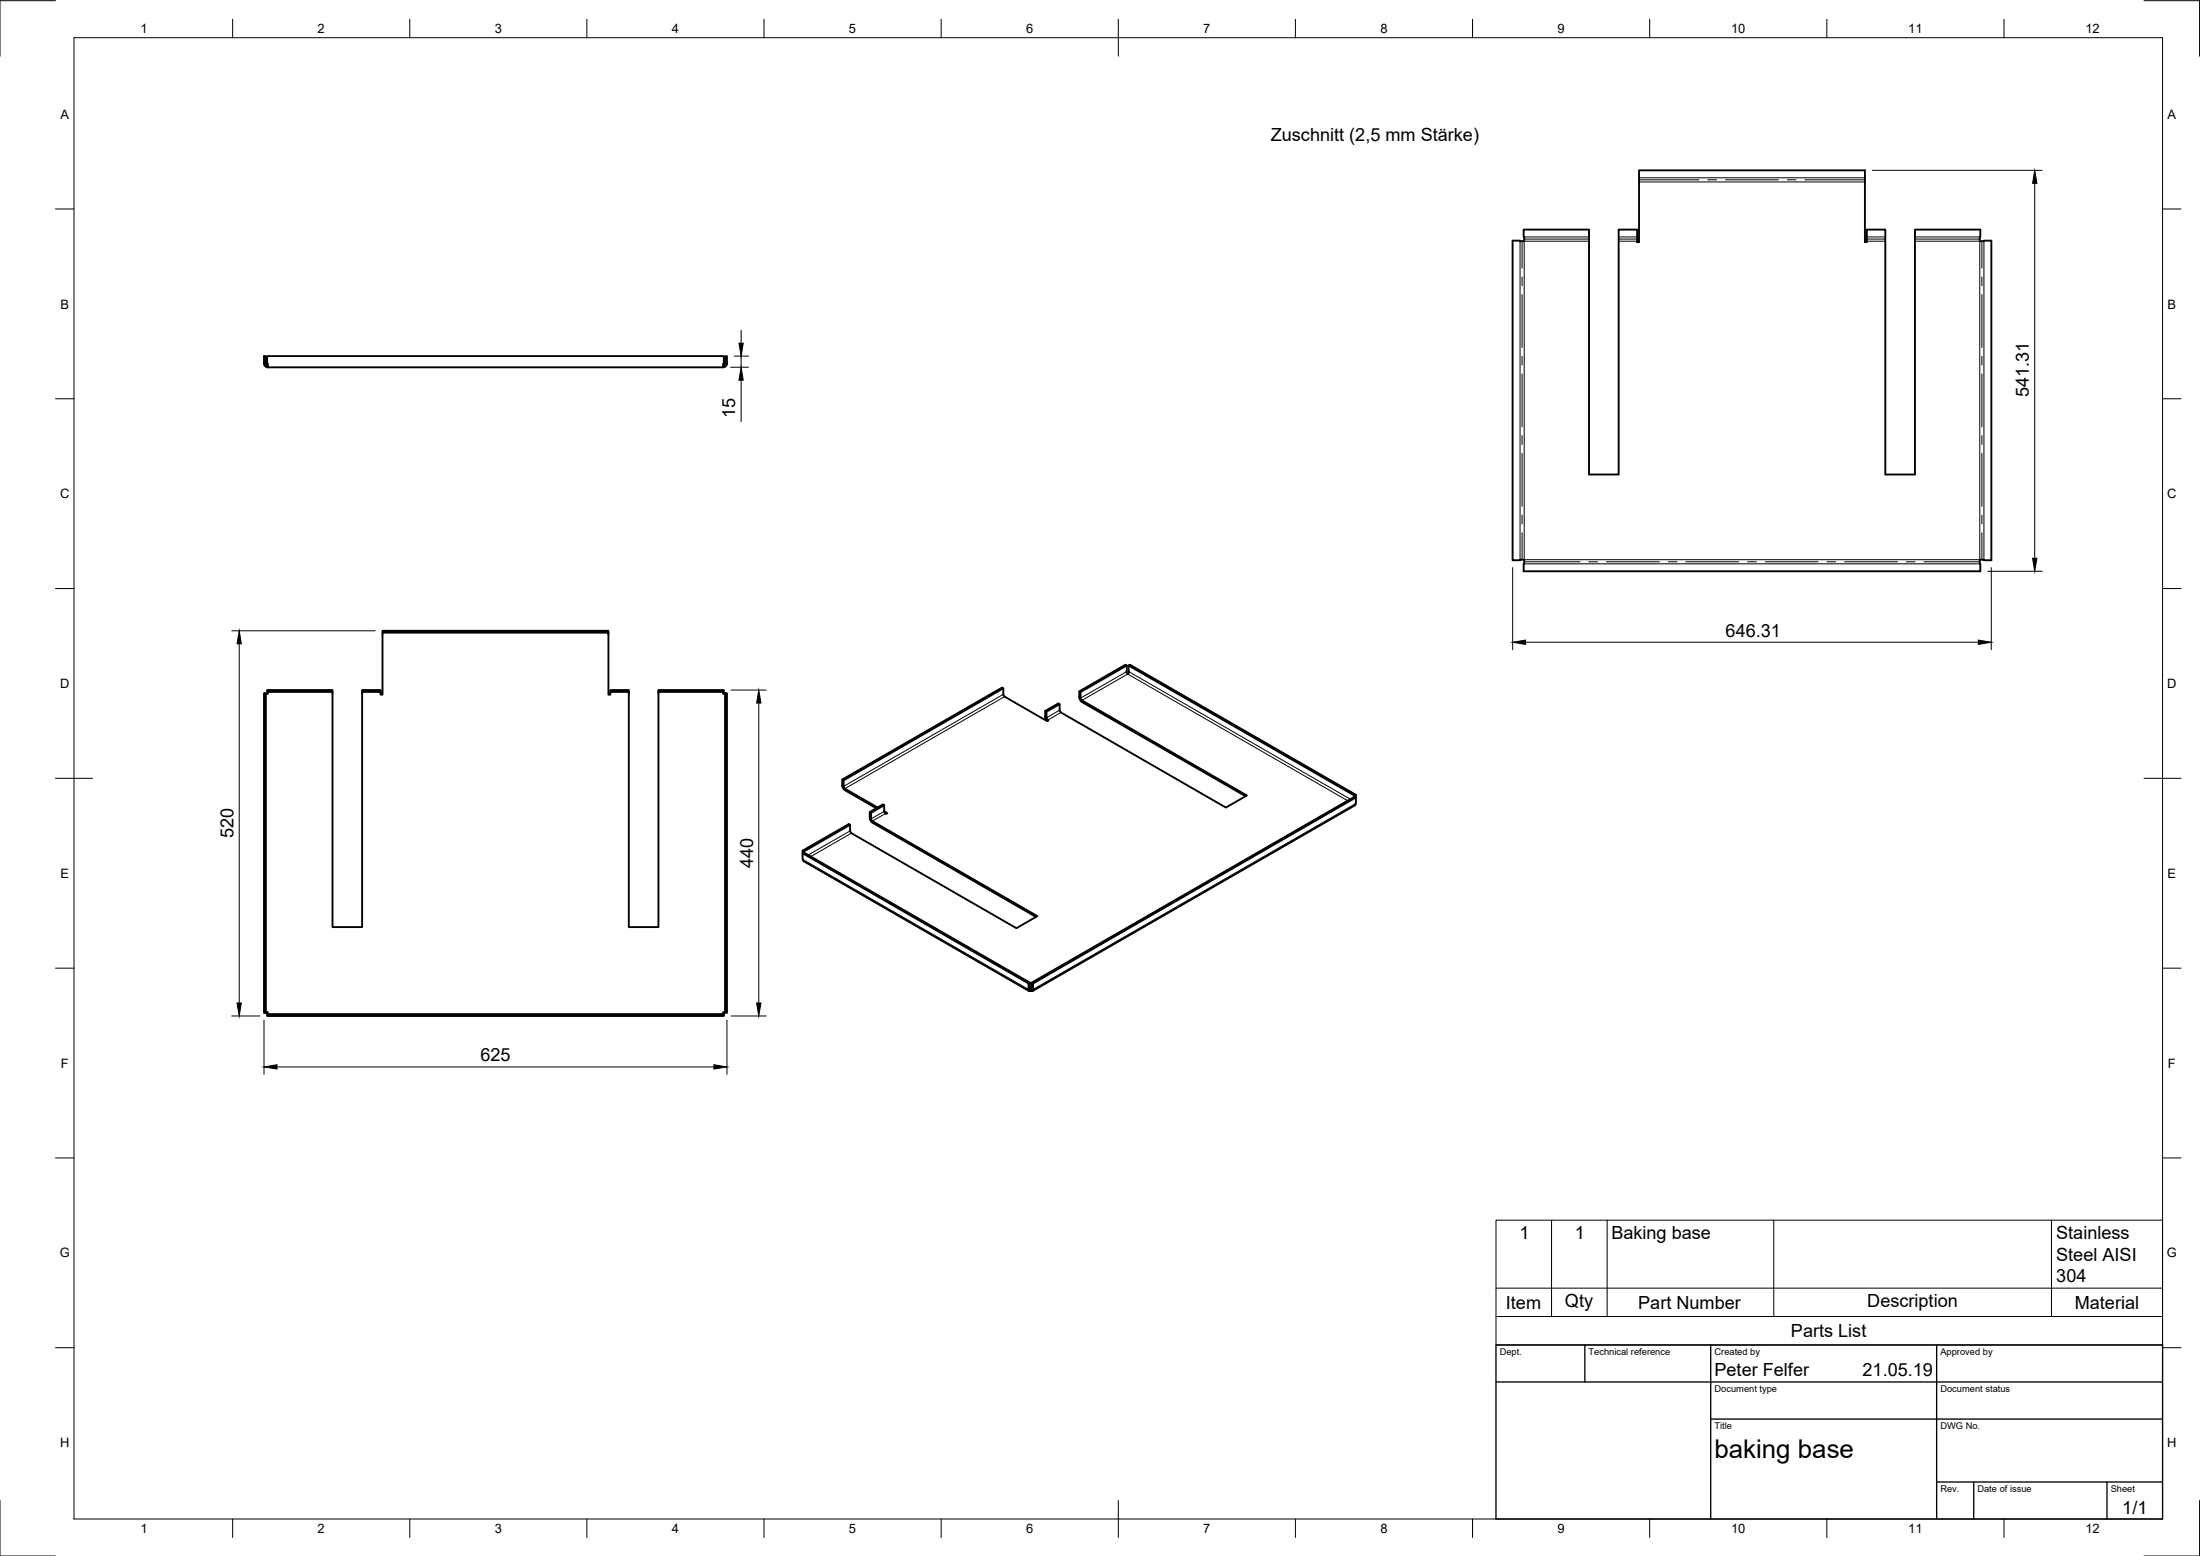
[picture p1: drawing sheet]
<svg xmlns="http://www.w3.org/2000/svg" width="594mm" height="420mm" viewBox="0 0 594 420" stroke-linecap="round" stroke-linejoin="round" font-family="sans-serif">
<!-- layer: Visible -->
<g fill="none" stroke="#000" stroke-width=".51">
<path d="M408.5 65l3.1 .1-.2-3.1h17.7v66.1h8v-66.1h5v3.4h.5v-19.4h61v19.4h.5v-3.4h5v66.1h8v-66.1h17.7l-.2 3.1 3.1-.1v86.3l-3.1-.2 .2 3.2h-123.4l.2-3.2-3.1 .2zM71.3 98.2a1.01 1.01 0 0 0 1 1M71.3 96.2h.5v2h-.5zM71.8 98.2l.5 .5M72.1 96.2h123.4v2h-.2v1h-123zM195.8 96.2h.5v2h-.5zM195.8 98.2l-.5 .5M196.3 98.2a1.01 1.01 0 0 1-1 1M103.3 170.8v16.8h-.5v-1.3h-5v.5h5M164.3 170.8h-61v-.5h61v17.3h.5v-.8M304.3 179.7l-12.5 7.2M304.8 179.7l61 35.1"/>
<path d="M71.3 187.2h.5v86.3h-.5zM72.3 186.8a.34 .34 0 0 1 0 .5 .34 .34 0 0 1-.5 0M89.8 186.8h-17.7v-.5h17.7v64h8v-63.5M169.8 186.8h-5v-.5h5v64h8v-63.5M177.8 186.3h17.7v.5h-17.7zM195.3 186.8a.34 .34 0 0 0 0 .5 .34 .34 0 0 0 .5 0M195.8 187.2h.5v86.3h-.5zM270.9 185.9l-43.1 24.8M282.2 192l.4 .2v1.6l.4 .6M283 194.4l.1 .1-.3 .2-11.5-6.6-.4-.6v-1.6l-.3-.2-43.2 24.8a2.81 2.81 0 0 0 .5 2.6l.2 .3M286.1 191.8v-1.7l-.3-.2-3.6 2.1v1.6l.6 1.1M286.1 190.1l-3.5 2.1"/>
<path d="M291.4 188.3l.2 .7 .6 .5M291.4 186.7l.4 .2v1.6l.4 .6M291.4 188.3v-1.6l12.5-7.2 .4 .2-.1 1.7 .3 .6 .4-.6-.1-1.7 .3-.2 61 35.1v.7l-.3-.2-87.2 50.2M292.1 189.1l44.6 25.7-5.7 3.3-44.5-25.7-.3-.6M292.1 189.5l44.2 25.5M227.4 210.5l.4 .2v1.6l.3 .7M228.1 213l8.9 5M228.1 213.4l8.5 4.8M234.9 219.3l.3 .2v1.6l.4 .6M238.8 219.1l.8 .5-.3 .2zM238.8 219.1v-1.7l-.4-.2-3.5 2.1a2.79 2.79 0 0 0 .4 2.6l.3 .2M238.8 217.4l-3.6 2.1"/>
<path d="M366.1 214.6l-.3 .2v.3M216.7 229.7l.4 .2v.3M217.1 230.2l61 35.1M229.6 224.4v-1.7l-.4-.2-12.5 7.2v.7l.4-.2M229.6 222.7l-12.5 7.2M229.6 224.3l.3 .7M235.6 221.7l44.5 25.7-5.6 3.2-44.6-25.6M235.6 222.1l44.2 25.5M71.8 273.3a.34 .34 0 0 1 .5 0 .34 .34 0 0 1 0 .5M72.1 273.8h123.4v.5h-123.4zM195.8 273.3a.34 .34 0 0 0-.5 0 .34 .34 0 0 0 0 .5M277.7 265.6l.4-.3v1.7l-.4 .2"/>
<path d="M278 267l.4 .1M278.3 267.1v.4M278.4 267.5l.2 .1 .4-.2v-1.8l87.1-50.3v1.7l-.3 .5-87 50.1M278.4 267.5l-.3 .1-.4-.2v-1.8l-61-35.2v1.6l.3 .6 60.9 35M278.7 267l-.3 .1M279 265.6l-.4-.3v1.7l.4 .2"/>
</g>
<!-- layer: Visible Narrow -->
<g fill="none" stroke="#000" stroke-width=".27">
<path d="M442.6 48h61M442.6 49.1h61M410.5 65.1v86M411.6 64h17.5M429.1 65.1h-17.5v86h123v-86h-17.5M437.1 64h5M437.1 65.1h5M504.1 64h5M504.1 65.1h5M517.1 64h17.5M535.7 65.1v86M411.6 152.3h123"/>
<path d="M270.9 187.5l-43.1 24.8-.4-.2M271.3 188.1l-43.2 24.9v.4M286.1 191.8l-3.5 2-.4-.2M286.5 192.4l-3.5 2v.2M292.1 189.5v-.4l12.4-7.1 59.4 34.2M304.2 181.4l-12.4 7.1-.4-.2M304.9 181.4l59.7 34.4M238.8 219.1l-3.6 2-.3-.2M239.1 219.7l-3.5 2v.4M366 217l-86.9 50.1M216.8 232.1l60.8 35M229.6 224.4l-11.4 6.5"/>
<path d="M229.9 225l-11 6.3M278.1 267l.2 .1 .3-.1"/>
</g>
<!-- layer: Bend Center -->
<g fill="none" stroke="#000" stroke-width=".27">
<path d="M442.6 48.6h16.2M461.2 48.6h2.4M465.9 48.6h14.4M482.6 48.6h2.4M487.4 48.6h16.2M411 65.1v7.3M411 74.8v2.4M411 79.5v14.3M411.6 64.6h17.5M437.1 64.6h5M504.1 64.6h5M517.1 64.6h17.5"/>
<path d="M535.2 65.1v7.3M535.2 74.8v2.4M535.2 79.5v14.3M411 96.2v2.4M535.2 96.2v2.4M411 101v14.3M411 117.6v2.4M535.2 101v14.3M535.2 117.6v2.4M411 122.4v14.3M411 139.1v2.4M535.2 122.4v14.3"/>
<path d="M535.2 139.1v2.4M411 143.8v7.3M411.6 151.7h15.1M429 151.7h2.4M433.8 151.7h14.3M450.5 151.7h2.4M455.2 151.7h14.3M471.9 151.7h2.4M476.7 151.7h14.3M493.3 151.7h2.4M498.1 151.7h14.3M514.8 151.7h2.4"/>
<path d="M519.5 151.7h15.1M535.2 143.8v7.3"/>
</g>
<!-- layer: Border -->
<g fill="none" stroke="#000" stroke-width=".27">
<path d="M15 .2h-15v15M20 10.2h564v400h-564zM62.8 5.2v5M110.7 5.2v5M158.5 5.2v5M206.3 5.2v5M254.1 5.2v5M302 5.2v10M349.8 5.2v5M397.6 5.2v5M445.5 5.2v5M493.3 5.2v5"/>
<path d="M541.1 5.2v5M579 .2h15v15M15 56.4h5M584 56.4h5M15 107.7h5M584 107.7h5M15 158.9h5M584 158.9h5M15 210.2h10M579 210.2h10M15 261.4h5M584 261.4h5"/>
<path d="M15 312.7h5M584 312.7h5M15 363.9h5M584 363.9h5M0 405.2v15h15M62.8 410.2v5M110.7 410.2v5M158.5 410.2v5M206.3 410.2v5M254.1 410.2v5M302 405.2v10M349.8 410.2v5"/>
<path d="M397.6 410.2v5M445.5 410.2v5M493.3 410.2v5M541.1 410.2v5M594 405.2v15h-15"/>
</g>
<!-- layer: TitleBlock -->
<path d="M404 363.2h180v47h-180zM404 373.2h180M428 363.2v10M462 363.2v47M523 363.2v47M462 383.2h122M523 400.2h61M533 400.2v10M569 400.2v10" fill="none" stroke="#000" stroke-width=".36"/>
<!-- layer: Parts Lists -->
<path d="M404 329.5h180v33.7h-180zM419 329.5v26M434 329.5v26M479 329.5v26M554 329.5v26M404 355.5h180M404 347.8h180" fill="none" stroke="#000" stroke-width=".27"/>
<!-- layer: FD_Dimensions -->
<g fill="none" stroke="#000" stroke-width=".27">
<path d="M505.6 46h45.9M549.4 49.5v101.2M197.3 99.2h4.8M198.3 96.2h3.8M200.1 89.2v3.5M200.1 96.2v3M200.1 102.7v11.2M408.5 153.3v22.1M536.7 154.3h14.8M537.7 153.3v22.1M62.6 170.3h38.7M64.6 173.8v97"/>
<path d="M412 173.4h122.2M197.4 186.3h9.5M204.9 189.8v81M62.6 274.3h7.5M71.3 275.5v14.6M196.3 275.5v14.6M197.4 274.3h9.5M74.8 288.1h118"/>
</g>
<path d="M549.4 46l.6 3.5h-1.1zM199.5 92.7h1.2l-.6 3.5zM200.1 99.2l.6 3.5h-1.2zM548.9 150.7h1.1l-.6 3.6zM64.6 170.3l.6 3.5h-1.2zM408.5 173.4l3.5-.6v1.2zM534.2 172.8l3.5 .6-3.5 .6zM204.9 186.3l.6 3.5h-1.2zM64 270.8h1.2l-.6 3.5zM204.3 270.8h1.2l-.6 3.5zM71.3 288.1l3.5-.6v1.2zM192.8 287.5l3.5 .6-3.5 .6z" fill="#000" stroke="#000" stroke-width=".27"/>
<text font-size="7" x="463" y="393.7">baking base</text>
<g font-size="4.9">
<text x="343.2" y="38.1">Zuschnitt (2,5 mm Stärke)</text>
<text x="547.9" y="107.3" transform="rotate(-90 547.9 107.3)">541.31</text>
<text x="198.6" y="112.9" transform="rotate(-90 198.6 112.9)">15</text>
<text x="466" y="171.9">646.31</text>
<text x="63" y="226.4" transform="rotate(-90 63 226.4)">520</text>
<text x="203.3" y="234.3" transform="rotate(-90 203.3 234.3)">440</text>
<text x="129.7" y="286.5">625</text>
<text x="410.3" y="334.5">1</text>
<text x="425.3" y="334.5">1</text>
<text x="435.1" y="334.5">Baking base</text>
<text x="555.2" y="334.5">Stainless</text>
<text x="555.2" y="340.4">Steel AISI</text>
<text x="555.3" y="346.3">304</text>
<text x="406.7" y="353.4">Item</text>
<text x="422.6" y="352.9">Qty</text>
<text x="442.4" y="353.4">Part Number</text>
<text x="504.2" y="352.9">Description</text>
<text x="560.3" y="353.4">Material</text>
<text x="483.6" y="361.1">Parts List</text>
<text x="463" y="371.7">Peter Felfer</text>
<text x="503" y="371.7">21.05.19</text>
<text x="573.1" y="408.8">1/1</text>
</g>
<g font-size="3.5">
<text x="37.9" y="8.9">1</text>
<text x="85.8" y="8.9">2</text>
<text x="133.6" y="8.9">3</text>
<text x="181.4" y="8.9">4</text>
<text x="229.3" y="8.9">5</text>
<text x="277.1" y="8.9">6</text>
<text x="324.9" y="8.9">7</text>
<text x="372.7" y="8.9">8</text>
<text x="420.6" y="8.9">9</text>
<text x="467.4" y="8.9">10</text>
<text x="515.3" y="8.9">11</text>
<text x="563.1" y="8.9">12</text>
<text x="16.3" y="32">A</text>
<text x="585.3" y="32">A</text>
<text x="16.3" y="83.3">B</text>
<text x="585.3" y="83.3">B</text>
<text x="16.2" y="134.6">C</text>
<text x="585.2" y="134.6">C</text>
<text x="16.2" y="185.8">D</text>
<text x="585.2" y="185.8">D</text>
<text x="16.3" y="237">E</text>
<text x="585.3" y="237">E</text>
<text x="16.4" y="288.3">F</text>
<text x="585.4" y="288.3">F</text>
<text x="16.1" y="339.6">G</text>
<text x="585.1" y="339.6">G</text>
<text x="16.2" y="390.8">H</text>
<text x="585.2" y="390.8">H</text>
<text x="37.9" y="413.9">1</text>
<text x="85.8" y="413.9">2</text>
<text x="133.6" y="413.9">3</text>
<text x="181.4" y="413.9">4</text>
<text x="229.3" y="413.9">5</text>
<text x="277.1" y="413.9">6</text>
<text x="324.9" y="413.9">7</text>
<text x="372.7" y="413.9">8</text>
<text x="420.6" y="413.9">9</text>
<text x="467.4" y="413.9">10</text>
<text x="515.3" y="413.9">11</text>
<text x="563.1" y="413.9">12</text>
</g>
<g font-size="2.5">
<text x="405" y="366">Dept.</text>
<text x="429" y="366">Technical reference</text>
<text x="463" y="366">Created by</text>
<text x="524" y="366">Approved by</text>
<text x="463" y="376">Document type</text>
<text x="524" y="376">Document status</text>
<text x="463" y="386">Title</text>
<text x="524" y="386">DWG No.</text>
<text x="524" y="403">Rev.</text>
<text x="534" y="403">Date of issue</text>
<text x="570" y="403">Sheet</text>
</g>
</svg>
